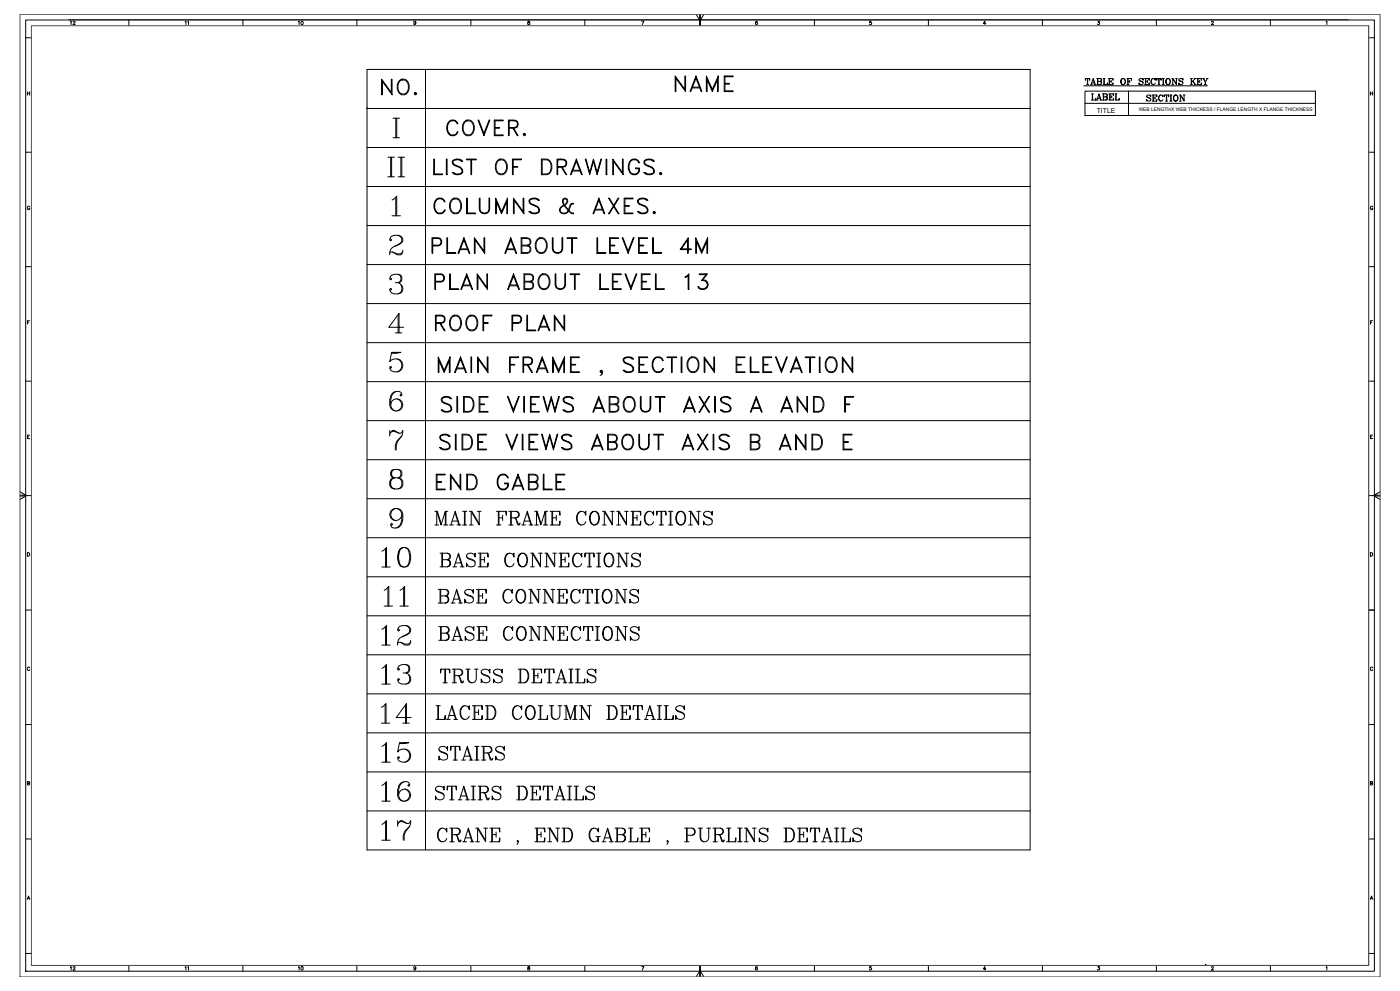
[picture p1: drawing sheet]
<svg xmlns="http://www.w3.org/2000/svg" width="1189mm" height="841mm" viewBox="0 0 1189 841" stroke-linecap="round" stroke-linejoin="round" font-family="sans-serif">
<!-- layer: Print Frame -->
<path d="M17 12h1155v817h-1155zM58 17h1087M27 22h1135v797h-1135zM1162 22v797h-1135" fill="none" stroke="#4d4d4d" stroke-width=".85"/>
<g fill="none" stroke="#000" stroke-width=".85">
<path d="M22 17h1145v807h-1145zM109 17v5M206 17v5M303 17v5M353 19a.9 .9 0 0 1-1 1 1 1 0 0 1 0-2 .9 .9 0 0 1 1 0v3l-2-1M400 17v5M448 18v1l2 1a1 1 0 0 1-1 1 1 1 0 0 1-1-1l2-1v-1zM497 17v5M545 18h2l-2 3M591 12l3 5v-5M594 17v5v-5M595 12v5l3-5"/>
<path d="M643 18a1.3 1.3 0 0 0-1 1 1.3 1.3 0 0 0 1 2 1 1 0 0 0 0-2 .9 .9 0 0 0-1 1M692 17v5M740 18h-1l-1 1a1 1 0 0 1 2 0 1 1 0 0 1 0 2 1.1 1.1 0 0 1-2-1M788 17v5M837 20h-2l1-2v3M885 17v5M932 18h2l-1 1a1.1 1.1 0 0 1 1 2 1.1 1.1 0 0 1-2-1M982 17v5M1029 19v-1h1l-1 3h2M1079 17v5M1126 18h1v3M22 32h5"/>
<path d="M1162 32h5M312 59h563v662h-563zM361 59v662M23 79h2M23 78v3M25 78v3M920 73h105M921 77h196v21h-196zM958 77v21M1164 78v3M1164 79h2M1166 78v3"/>
<path d="M312 92h.1M312 92h563M921 88h196M334 100h5M334 117h5M336 100v17M337 100v17M22 129h5M312 125h563M1162 129h5M312 158h563M25 176a1.1 1.1 0 0 0-1-1 1.1 1.1 0 0 0-1 1v1a1 1 0 0 0 1 1 1 1 0 0 0 1-1"/>
<path d="M333 170l4-3v16M336 167v16M1166 176a1.1 1.1 0 0 0-1-1 1.1 1.1 0 0 0-1 1v1a1 1 0 0 0 1 1 1 1 0 0 0 1-1h-1M312 191h563M333 183h7M338 200a4 4 0 0 1 2 6l-5 3M332 203l1 1h-1h-1l1-3a7 7 0 0 1 10 2v1a14 14 0 0 1-9 6l-1 2-1 4M342 214l-2 1h-3l-4-1h-1l-1 1M342 212v2l-2 2h-3l-4-2M22 226h5M312 225h563M332 236l1 1-1 1-1-1 1-3a7 7 0 0 1 8 0l1 1v3l-1 1-4 1"/>
<path d="M338 233l2 1v1v3v1l-2 1a5 5 0 0 1 4 5 5 5 0 0 1-4 4h-3h-2l-2-3 1-1h1l-1 1M1162 226h5M312 258h563M340 241a5 5 0 0 1-2 8M23 274h1M25 272h-2v3M338 268v14M343 278h-13l9-12v16M1164 274h1M1166 272h-2v3M312 291h563M333 300l7-1h-7l-2 8a6 6 0 0 1 9-1 6 6 0 0 1 0 9 6 6 0 0 1-9-3l1-1 1 1h-1"/>
<path d="M336 282h5M337 305a6 6 0 0 1 4 5 6 6 0 0 1-4 6M22 323h5M312 324h563M336 332a10 10 0 0 0-2 16l2 1M337 338a5 5 0 0 1 4 6 5 5 0 0 1-4 5M340 335v1l1-1a5 5 0 0 0-4-3 5 5 0 0 0-4 3 14 14 0 0 0-1 11 5 5 0 0 0 9 1 5 5 0 0 0-5-9l-2 1-1 2-1 2M1162 323h5M312 357h563M23 371h1M25 369h-2v3h2M331 368l2-3h2l4 3h1l2-3-1 5a13 13 0 0 0-5 12"/>
<path d="M331 365v5M332 367l3-1 4 2M341 370a12 12 0 0 0-5 12M1164 371h1M1166 369h-2v3h2M312 390h563M335 398l-2 1-1 2v2l1 2 2 1h3l2-1 1-2v-2a6 6 0 0 0-8-2v2v2v2l2 1M338 398l2 1v2v2v2l-2 1h2l2 3v3l-1 1a7 7 0 0 1-10-1v-3l1-2 3-1-2 1-1 2v3l1 1 2 2M17 417l5 3h-5M338 406h2l1 3v3l-1 2-2 1M1172 417l-5 3h5M17 421h5l-5 3"/>
<path d="M22 421h5M312 423h563M336 432a5 5 0 0 0-4 5 5 5 0 0 0 4 5M337 432h2a10 10 0 0 1 1 14l-4 2M341 437a5 5 0 0 1-6 5 5 5 0 0 1-4-6 5 5 0 0 1 6-4h3a11 11 0 0 1-1 15 4 4 0 0 1-7-1l1-2v1v1M1167 421h-5M1172 421h-5l5 3M312 456h563M23 469h1a1.6 1.6 0 0 1 1 1 1.6 1.6 0 0 1-1 2h-1zM1164 469h1a1.6 1.6 0 0 1 1 1 1.6 1.6 0 0 1-1 2h-1zM312 490h563M22 518h5"/>
<path d="M1162 518h5M312 523h563M312 556h563M25 567a1.1 1.1 0 0 0-1-1 1.1 1.1 0 0 0-1 1 1.2 1.2 0 0 0 1 2 1.2 1.2 0 0 0 1 0v-1M1166 567a1.1 1.1 0 0 0-1-1 1.1 1.1 0 0 0-1 1 1.2 1.2 0 0 0 0 2 1.2 1.2 0 0 0 2 0v-1M312 589h563M22 615h5M1162 615h5M312 622h563M312 655h563M23 665h2v-1l-2-1v3h2v-1h-1M1164 665h1l1-1-2-1v3h1l1-1h-1"/>
<path d="M312 688h563M22 712h5M1162 712h5M23 763l1-3 1 3M24 762h1M1164 763l1-3 1 3M1164 762h1M22 809h5M109 819v5M206 819v5M303 819v5M400 819v5"/>
<path d="M497 819v5M692 819v5M788 819v5M885 819v5M982 819v5M1024 819h.1M1024 819h138M1079 819v5M1162 809h5M353 821a.9 .9 0 0 1-1 1 .9 .9 0 0 1 0-1 .9 .9 0 0 1 1 0v2h-2M448 820v1l2 1a1 1 0 0 1-1 1 1 1 0 0 1-1-1l2-1v-1zM545 820h2l-2 3"/>
<path d="M591 829l3-5v5M594 824v-5v5M595 829v-5l3 5M643 821v-1a1.4 1.4 0 0 0-2 2 1.3 1.3 0 0 0 2 1 1 1 0 0 0 0-2 .9 .9 0 0 0-1 1M740 820h-1l-1 2a1 1 0 0 1 2 0 1 1 0 0 1 0 1 1 1 0 0 1-2 0M837 822h-2l1-2v3M932 820h2l-1 1a1.1 1.1 0 0 1 1 2 1 1 0 0 1-2 0M1029 821l1-1v1l-1 2h2M1126 821l1-1v3"/>
</g>
<g font-size="23.4">
<text x="323" y="483">10</text>
<text x="325" y="515">11</text>
<text x="323" y="549">12</text>
<text x="323" y="582">13</text>
<text x="323" y="615">14</text>
<text x="323" y="648">15</text>
<text x="323" y="681">16</text>
<text x="323" y="714">17</text>
</g>
<text font-size="22.5" x="371" y="320">MAIN FRAME , SECTION ELEVATION</text>
<text font-size="20.3" x="345" y="151" transform="rotate(-90 345 151)">II</text>
<text font-size="19.8" x="371" y="718">CRANE , END GABLE , PURLINS DETAILS</text>
<g font-size="19.4">
<text x="573" y="79">NAME</text>
<text x="379" y="116">COVER.</text>
<text x="368" y="150">LIST OF DRAWINGS.</text>
<text x="368" y="183">COLUMNS &amp; AXES.</text>
<text x="366" y="216">PLAN ABOUT LEVEL 4M</text>
<text x="368" y="247">PLAN ABOUT LEVEL 13</text>
<text x="374" y="351">SIDE VIEWS ABOUT AXIS A AND F</text>
<text x="373" y="383">SIDE VIEWS ABOUT AXIS B AND E</text>
<text x="370" y="417">END GABLE</text>
</g>
<g font-size="19">
<text x="323" y="81">NO.</text>
<text x="369" y="282">ROOF PLAN</text>
</g>
<g font-size="17.2">
<text x="373" y="482">BASE CONNECTIONS</text>
<text x="371" y="513">BASE CONNECTIONS</text>
<text x="372" y="545">BASE CONNECTIONS</text>
<text x="373" y="581">TRUSS DETAILS</text>
<text x="369" y="612">LACED COLUMN DETAILS</text>
<text x="372" y="646">STAIRS</text>
<text x="369" y="680">STAIRS DETAILS</text>
</g>
<text font-size="16.8" x="368" y="447">MAIN FRAME CONNECTIONS</text>
<text font-size="10.6" x="920" y="74">%%UTABLE OF SECTIONS KEY</text>
<g font-size="9.3">
<text x="926" y="86">LABEL</text>
<text x="973" y="87">SECTION</text>
</g>
<g font-size="6.6">
<text x="59" y="22">12</text>
<text x="253" y="22">10</text>
</g>
<g font-size="6.2">
<text x="161" y="22" transform="rotate(-90 161 22)">11</text>
<text x="59" y="824">12</text>
<text x="156" y="824">11</text>
<text x="253" y="824">10</text>
</g>
<text font-size="5.8" x="931" y="96">TITLE</text>
<text font-size="4.2" x="967" y="94">WEB LENGTHX WEB THICKESS / FLANGE LENGTH X FLANGE THICKNESS</text>
</svg>
